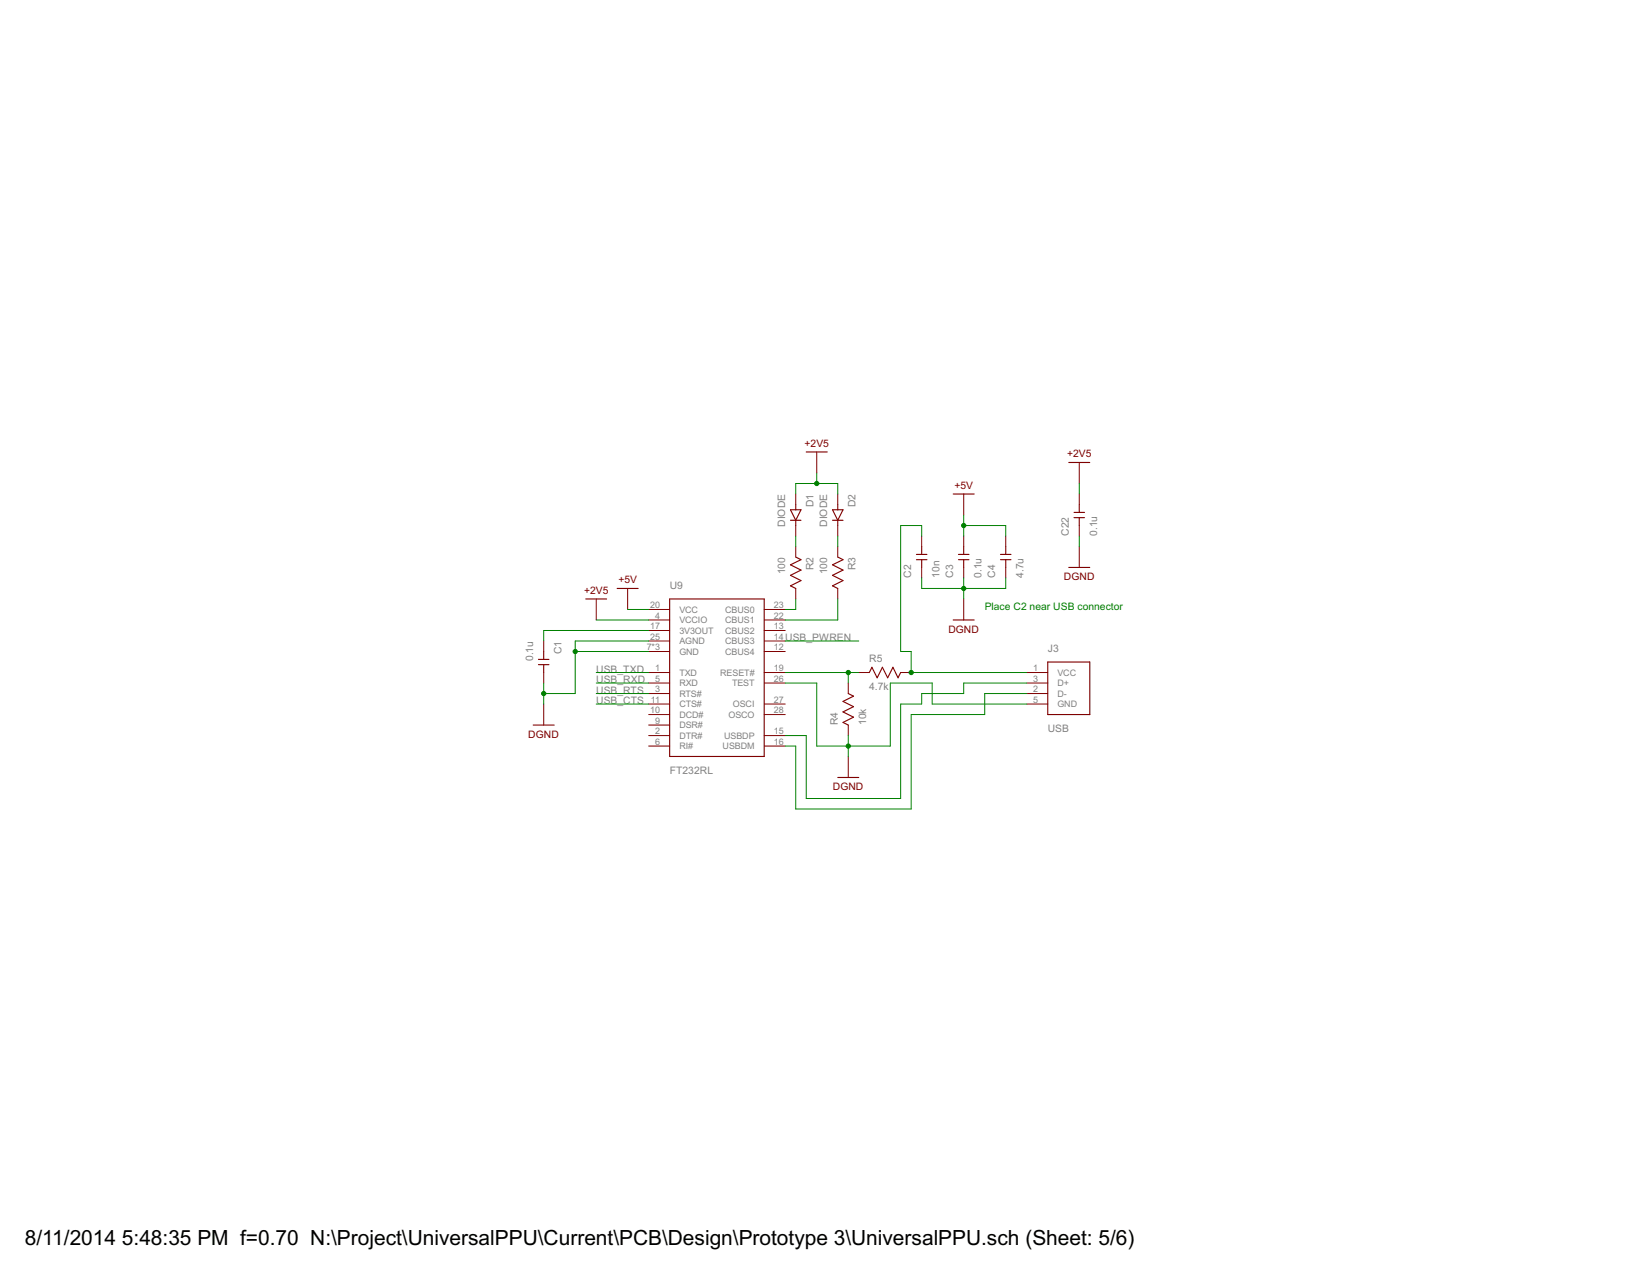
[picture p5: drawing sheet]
<svg xmlns="http://www.w3.org/2000/svg" width="279mm" height="216mm" viewBox="0 0 279 216" stroke-linecap="round" stroke-linejoin="round" font-family="sans-serif">
<g fill="none" stroke="#800000" stroke-width=".17">
<path d="M138.2 76.5v3.5M182.6 78.3v3.5M106.2 99.6v3.5M134.7 83.6v1.8M134.7 88.9v1.8M134.7 92.5v1.8M134.7 99.6v1.7M141.8 83.6v1.8M141.8 88.9v1.8M141.8 92.5v1.8M141.8 99.6v1.7M156 90.7v1.8"/>
<path d="M156 96v1.8M163.1 83.6v3.5M163.1 90.7v1.8M163.1 96v1.8M170.2 90.7v1.8M170.2 96v1.8M182.6 83.6v1.8M182.6 88.9v1.8M182.6 92.5v3.5M92 108.5v1.7M92 113.8v1.8M92 119.1v3.6"/>
<path d="M100.9 101.3v3.6M109.8 113.8h3.5M109.8 117.3h3.5M109.8 104.9h3.5M109.8 115.6h3.5M109.8 110.2h3.5M109.8 119.1h3.5M109.8 106.7h3.5M109.8 108.5h3.5M109.8 103.1h3.5M129.3 113.8h3.6M129.3 104.9h3.6"/>
<path d="M129.3 115.6h3.6M129.3 110.2h3.6M129.3 119.1h3.6M129.3 106.7h3.6M129.3 108.5h3.6M129.3 103.1h3.6M143.6 115.6v1.7M145.3 113.8h1.8M152.4 113.8h1.8M163.1 101.3v3.6M173.8 113.8h3.5M173.8 117.3h3.5"/>
<path d="M173.8 115.6h3.5M173.8 119.1h3.5M109.8 124.5h3.5M109.8 126.2h3.5M109.8 122.7h3.5M109.8 120.9h3.5M129.3 124.5h3.6M129.3 126.2h3.6M129.3 120.9h3.6M143.6 122.7v1.8M143.6 128v3.6"/>
</g>
<g fill="none" stroke="#800000" stroke-width=".19">
<path d="M136.4 76.5h3.6M180.9 78.3h3.5M104.4 99.6h3.6M133.8 88h1.8M133.8 86.3h1.8l-.9 1.7zM134.7 85.4v.9M134.7 88v.9M134.7 94.3l.9 .4-1.8 .9 1.8 .9-1.8 .8 1.8 .9-1.8 .9 .9 .5M140.9 88h1.8M140.9 86.3h1.8l-.9 1.7zM141.8 85.4v.9M141.8 88v.9"/>
<path d="M141.8 94.3l.9 .4-1.8 .9 1.8 .9-1.8 .8 1.8 .9-1.8 .9 .9 .5M155.1 94.7h1.8M155.1 93.8h1.8M156 92.5v1.3M156 94.7v1.3M161.3 83.6h3.6M162.2 94.7h1.8M162.2 93.8h1.8M163.1 92.5v1.3M163.1 94.7v1.3M169.3 94.7h1.8M169.3 93.8h1.8"/>
<path d="M170.2 92.5v1.3M170.2 94.7v1.3M180.9 96h3.5M181.8 87.6h1.7M181.8 86.7h1.7M182.6 85.4v1.3M182.6 87.6v1.3M91.1 111.6h1.8M91.1 112.5h1.8M92 110.2v1.4M92 112.5v1.3M99.1 101.3h3.6"/>
<path d="M113.3 101.3h16v26.7h-16zM143.6 117.3l.8 .5-1.7 .9 1.7 .9-1.7 .9 1.7 .8-1.7 .9 .9 .5M147.1 113.8l.5-.9 .8 1.8 .9-1.8 .9 1.8 .9-1.8 .9 1.8 .4-.9M161.3 104.9h3.6M177.3 112h7.1v8.9h-7.1zM90.2 122.7h3.6M141.8 131.6h3.5"/>
</g>
<g fill="none" stroke="#008000" stroke-width=".17">
<path d="M134.7 83.6v-1.8h7.1v1.8M134.7 90.7v1.8M138.2 80v1.8M141.8 90.7v1.8M156 97.8v1.8h14.2v-1.8M156 90.7v-1.8h-3.6v21.3h1.8v3.6h19.6M163.1 87.1v3.6M163.1 97.8v3.5M163.1 88.9h7.1v1.8M182.6 81.8v1.8M182.6 90.7v1.8M92 115.6v3.5"/>
<path d="M97.3 110.2h12.5M100.9 104.9h8.9M100.9 117.3h8.9M100.9 115.6h8.9M100.9 119.1h8.9M100.9 113.8h8.9M106.2 103.1h3.6M109.8 106.7h-17.8v1.8M109.8 108.5h-12.5v8.8h-5.3M132.9 115.6h5.3v10.6h12.5v-10.6h7.1v3.5h16M132.9 108.5h12.4M132.9 113.8h12.4"/>
<path d="M134.7 101.3v1.8h-1.8M141.8 101.3v3.6h-8.9M143.6 113.8v1.8M173.8 115.6h-10.7v1.7h-7.1v1.8h-3.6v16h-16v-10.6h-3.5M173.8 117.3h-7.2v3.6h-12.4v16h-19.5v-10.7h-1.8M143.6 124.5v3.5"/>
</g>
<g fill="#008000" stroke="#008000" stroke-width=".17">
<circle cx="163.1" cy="88.9" r=".36"/>
<circle cx="138.2" cy="81.8" r=".36"/>
<circle cx="97.3" cy="110.2" r=".36"/>
<circle cx="92" cy="117.3" r=".36"/>
<circle cx="163.1" cy="99.6" r=".36"/>
<circle cx="143.6" cy="126.2" r=".36"/>
<circle cx="143.6" cy="113.8" r=".36"/>
<circle cx="154.2" cy="113.8" r=".36"/>
</g>
<g font-size="4">
<text x="4.2" y="210.7">8/11/2014</text>
<text x="20.6" y="210.7">5:48:35 PM f=0.70 N:\Project\UniversalPPU\Current\PCB\Design\Prototype 3\UniversalPPU.sch (Sheet: 5/6)</text>
</g>
<g font-size="1.9" fill="#800000">
<text x="136.2" y="75.6">+2V5</text>
<text x="180.6" y="77.4">+2V5</text>
<text x="161.5" y="82.7">+5V</text>
<text x="98.8" y="100.5">+2V5</text>
<text x="104.7" y="98.7">+5V</text>
<text x="180" y="98.2">DGND</text>
<text x="160.5" y="107">DGND</text>
<text x="89.4" y="124.8">DGND</text>
<text x="140.9" y="133.7">DGND</text>
</g>
<g font-size="1.9" fill="#808080">
<text x="132.9" y="89.2" transform="rotate(-90 132.9 89.2)">DIODE</text>
<text x="137.7" y="85.8" transform="rotate(-90 137.7 85.8)">D1</text>
<text x="140" y="89.2" transform="rotate(-90 140 89.2)">DIODE</text>
<text x="144.8" y="85.8" transform="rotate(-90 144.8 85.8)">D2</text>
<text x="180.9" y="90.7" transform="rotate(-90 180.9 90.7)">C22</text>
<text x="185.7" y="90.7" transform="rotate(-90 185.7 90.7)">0.1u</text>
<text x="113.3" y="99.6">U9</text>
<text x="132.9" y="97.2" transform="rotate(-90 132.9 97.2)">100</text>
<text x="137.7" y="96.5" transform="rotate(-90 137.7 96.5)">R2</text>
<text x="140" y="97.2" transform="rotate(-90 140 97.2)">100</text>
<text x="144.8" y="96.5" transform="rotate(-90 144.8 96.5)">R3</text>
<text x="154.2" y="97.8" transform="rotate(-90 154.2 97.8)">C2</text>
<text x="159" y="97.8" transform="rotate(-90 159 97.8)">10n</text>
<text x="161.3" y="97.8" transform="rotate(-90 161.3 97.8)">C3</text>
<text x="166.1" y="97.8" transform="rotate(-90 166.1 97.8)">0.1u</text>
<text x="168.4" y="97.8" transform="rotate(-90 168.4 97.8)">C4</text>
<text x="173.2" y="97.8" transform="rotate(-90 173.2 97.8)">4.7u</text>
<text x="90.2" y="111.9" transform="rotate(-90 90.2 111.9)">0.1u</text>
<text x="95" y="110.7" transform="rotate(-90 95 110.7)">C1</text>
<text x="100.9" y="113.8">USB_TXD</text>
<text x="132.9" y="108.5">USB_PWREN</text>
<text x="147.1" y="112">R5</text>
<text x="177.3" y="110.2">J3</text>
<text x="100.9" y="115.6">USB_RXD</text>
<text x="100.9" y="117.3">USB_RTS</text>
<text x="100.9" y="119.1">USB_CTS</text>
<text x="147.1" y="116.8">4.7k</text>
<text x="141.8" y="122.7" transform="rotate(-90 141.8 122.7)">R4</text>
<text x="146.6" y="122.7" transform="rotate(-90 146.6 122.7)">10k</text>
<text x="177.3" y="123.9">USB</text>
<text x="113.3" y="131">FT232RL</text>
</g>
<text font-size="1.9" fill="#008000" x="166.6" y="103.1">Place C2 near USB connector</text>
<g font-size="1.7" fill="#808080">
<text x="110" y="102.9">20</text>
<text x="110" y="106.4">17</text>
<text x="110.9" y="104.7">4</text>
<text x="115" y="105.4">VCCIO</text>
<text x="115" y="103.7">VCC</text>
<text x="115" y="107.2">3V3OUT</text>
<text x="122.7" y="107.2">CBUS2</text>
<text x="122.7" y="103.7">CBUS0</text>
<text x="122.7" y="105.4">CBUS1</text>
<text x="131" y="106.4">13</text>
<text x="131" y="102.9">23</text>
<text x="131" y="104.7">22</text>
<text x="109.5" y="110">7*3</text>
<text x="110" y="108.2">25</text>
<text x="110.9" y="113.5">1</text>
<text x="115" y="110.8">GND</text>
<text x="115" y="109">AGND</text>
<text x="122.7" y="110.8">CBUS4</text>
<text x="122.7" y="109">CBUS3</text>
<text x="131" y="110">12</text>
<text x="131" y="108.2">14</text>
<text x="131" y="113.5">19</text>
<text x="174.9" y="113.5">1</text>
<text x="110.2" y="118.9">11</text>
<text x="110.9" y="117.1">3</text>
<text x="110.9" y="115.3">5</text>
<text x="115" y="114.3">TXD</text>
<text x="115" y="117.9">RTS#</text>
<text x="115" y="116.1">RXD</text>
<text x="115" y="119.7">CTS#</text>
<text x="121.9" y="114.3">RESET#</text>
<text x="123.9" y="116.1">TEST</text>
<text x="124" y="119.6">OSCI</text>
<text x="131" y="118.9">27</text>
<text x="131" y="115.3">26</text>
<text x="174.9" y="115.3">3</text>
<text x="174.9" y="117.1">2</text>
<text x="174.9" y="118.9">5</text>
<text x="178.9" y="114.3">VCC</text>
<text x="178.9" y="116.1">D+</text>
<text x="178.9" y="117.9">D-</text>
<text x="178.9" y="119.7">GND</text>
<text x="110" y="120.6">10</text>
<text x="110.9" y="124.2">2</text>
<text x="110.9" y="126">6</text>
<text x="110.9" y="122.4">9</text>
<text x="115" y="125">DTR#</text>
<text x="115" y="123.2">DSR#</text>
<text x="115" y="121.4">DCD#</text>
<text x="122.5" y="125">USBDP</text>
<text x="123.3" y="121.4">OSCO</text>
<text x="131" y="124.2">15</text>
<text x="131" y="120.6">28</text>
<text x="131" y="126">16</text>
<text x="115" y="126.8">RI#</text>
<text x="122.3" y="126.8">USBDM</text>
</g>
</svg>
